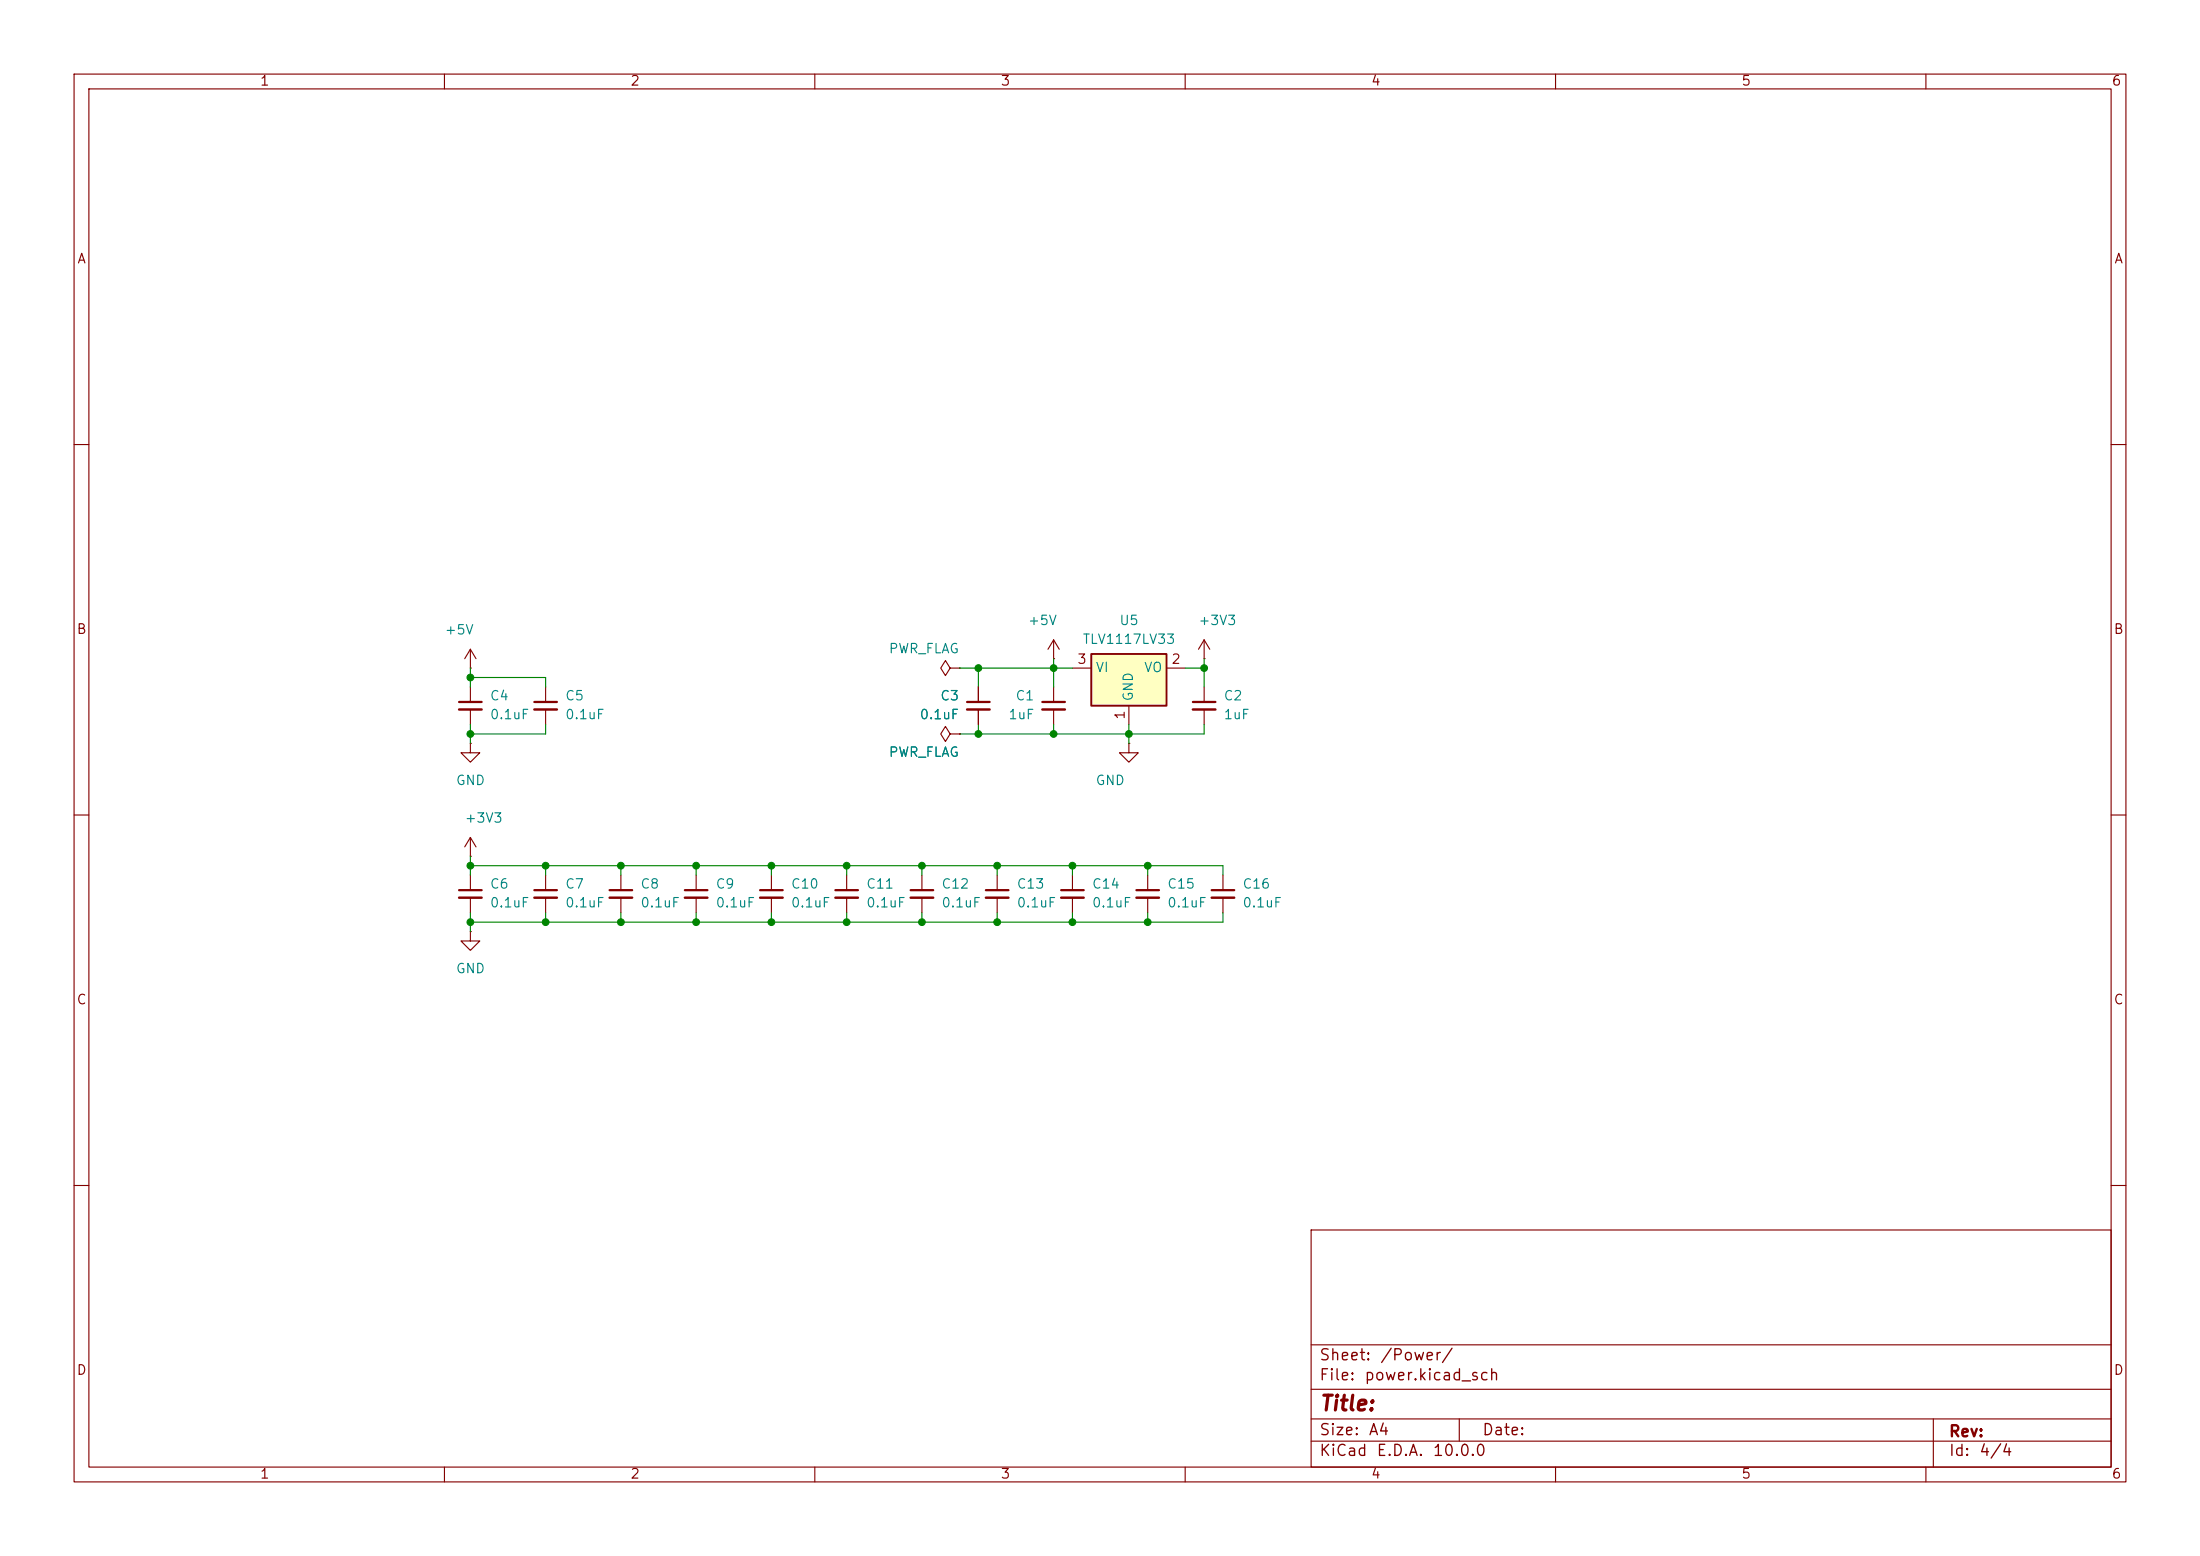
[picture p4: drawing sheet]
(kicad_sch
 (version 20260306)
 (generator "eeschema")
 (generator_version "10.0")
 (paper "A4")
 (lib_symbols
  (symbol "AmigaA500DRAM:TLV1117LV33" (exclude_from_sim no) (in_bom yes) (on_board yes)
   (in_pos_files yes)
   (duplicate_pin_numbers_are_jumpers no)
   (property "Reference" "U" (at -3.81 3.175 0) (show_name no) (do_not_autoplace no) (effects (font (size 1.27 1.27))))
   (property "Value" "TLV1117LV33" (at 0 3.175 0) (show_name no) (do_not_autoplace no) (effects (font (size 1.27 1.27)) (justify left)))
   (property "Footprint" "Package_TO_SOT_SMD:SOT-223-3_TabPin2" (at 0 5.08 0) (show_name no) (do_not_autoplace no) (hide yes) (effects (font (size 1.27 1.27))))
   (property "Datasheet" "https://www.ti.com/lit/ds/symlink/tlv1117lv.pdf" (at 2.54 -6.35 0) (show_name no) (do_not_autoplace no) (hide yes) (effects (font (size 1.27 1.27))))
   (property "Description" "1A Low Dropout regulator, positive, 3.3V fixed output, SOT-223" (at 0 0 0) (show_name no) (do_not_autoplace no) (hide yes) (effects (font (size 1.27 1.27))))
   (symbol "TLV1117LV33_0_1"
    (rectangle (start -5.08 -5.08) (end 5.08 1.905) (stroke (width 0.254) (type default)) (fill (type background))))
   (symbol "TLV1117LV33_1_1"
    (pin power_in line (at 0 -7.62 90) (length 2.54) (name "GND" (effects (font (size 1.27 1.27)))) (number "1" (effects (font (size 1.27 1.27)))))
    (pin power_out line (at 7.62 0 180) (length 2.54) (name "VO" (effects (font (size 1.27 1.27)))) (number "2" (effects (font (size 1.27 1.27)))))
    (pin power_in line (at -7.62 0 0) (length 2.54) (name "VI" (effects (font (size 1.27 1.27)))) (number "3" (effects (font (size 1.27 1.27))))))
   (embedded_fonts no))
  (symbol "Device:C_Small"
   (pin_numbers (hide yes))
   (pin_names
    (offset 0.254) (hide yes)) (exclude_from_sim no) (in_bom yes) (on_board yes)
   (in_pos_files yes)
   (duplicate_pin_numbers_are_jumpers no)
   (property "Reference" "C" (at 0.254 1.778 0) (show_name no) (do_not_autoplace no) (effects (font (size 1.27 1.27)) (justify left)))
   (property "Value" "C_Small" (at 0.254 -2.032 0) (show_name no) (do_not_autoplace no) (effects (font (size 1.27 1.27)) (justify left)))
   (property "Footprint" "" (at 0 0 0) (show_name no) (do_not_autoplace no) (hide yes) (effects (font (size 1.27 1.27))))
   (property "Datasheet" "" (at 0 0 0) (show_name no) (do_not_autoplace no) (hide yes) (effects (font (size 1.27 1.27))))
   (property "Description" "Unpolarized capacitor, small symbol" (at 0 0 0) (show_name no) (do_not_autoplace no) (hide yes) (effects (font (size 1.27 1.27))))
   (symbol "C_Small_0_1"
    (polyline (pts (xy -1.524 0.508) (xy 1.524 0.508)) (stroke (width 0.3048) (type default)) (fill (type none)))
    (polyline (pts (xy -1.524 -0.508) (xy 1.524 -0.508)) (stroke (width 0.3302) (type default)) (fill (type none))))
   (symbol "C_Small_1_1"
    (pin passive line (at 0 2.54 270) (length 2.032) (name "" (effects (font (size 1.27 1.27)))) (number "1" (effects (font (size 1.27 1.27)))))
    (pin passive line (at 0 -2.54 90) (length 2.032) (name "" (effects (font (size 1.27 1.27)))) (number "2" (effects (font (size 1.27 1.27))))))
   (embedded_fonts no))
  (symbol "power:+3V3"
   (power global)
   (pin_numbers (hide yes))
   (pin_names
    (offset 0) (hide yes)) (exclude_from_sim no) (in_bom yes) (on_board yes)
   (in_pos_files yes)
   (duplicate_pin_numbers_are_jumpers no)
   (property "Reference" "#PWR" (at 0 -3.81 0) (show_name no) (do_not_autoplace no) (hide yes) (effects (font (size 1.27 1.27))))
   (property "Value" "+3V3" (at 0 3.556 0) (show_name no) (do_not_autoplace no) (effects (font (size 1.27 1.27))))
   (property "Footprint" "" (at 0 0 0) (show_name no) (do_not_autoplace no) (hide yes) (effects (font (size 1.27 1.27))))
   (property "Datasheet" "" (at 0 0 0) (show_name no) (do_not_autoplace no) (hide yes) (effects (font (size 1.27 1.27))))
   (property "Description" "Power symbol creates a global label with name \"+3V3\"" (at 0 0 0) (show_name no) (do_not_autoplace no) (hide yes) (effects (font (size 1.27 1.27))))
   (symbol "+3V3_0_1"
    (polyline (pts (xy -0.762 1.27) (xy 0 2.54)) (stroke (width 0) (type default)) (fill (type none)))
    (polyline (pts (xy 0 2.54) (xy 0.762 1.27)) (stroke (width 0) (type default)) (fill (type none)))
    (polyline (pts (xy 0 0) (xy 0 2.54)) (stroke (width 0) (type default)) (fill (type none))))
   (symbol "+3V3_1_1"
    (pin power_in line (at 0 0 90) (length 0) (name "" (effects (font (size 1.27 1.27)))) (number "1" (effects (font (size 1.27 1.27))))))
   (embedded_fonts no))
  (symbol "power:+5V"
   (power global)
   (pin_numbers (hide yes))
   (pin_names
    (offset 0) (hide yes)) (exclude_from_sim no) (in_bom yes) (on_board yes)
   (in_pos_files yes)
   (duplicate_pin_numbers_are_jumpers no)
   (property "Reference" "#PWR" (at 0 -3.81 0) (show_name no) (do_not_autoplace no) (hide yes) (effects (font (size 1.27 1.27))))
   (property "Value" "+5V" (at 0 3.556 0) (show_name no) (do_not_autoplace no) (effects (font (size 1.27 1.27))))
   (property "Footprint" "" (at 0 0 0) (show_name no) (do_not_autoplace no) (hide yes) (effects (font (size 1.27 1.27))))
   (property "Datasheet" "" (at 0 0 0) (show_name no) (do_not_autoplace no) (hide yes) (effects (font (size 1.27 1.27))))
   (property "Description" "Power symbol creates a global label with name \"+5V\"" (at 0 0 0) (show_name no) (do_not_autoplace no) (hide yes) (effects (font (size 1.27 1.27))))
   (symbol "+5V_0_1"
    (polyline (pts (xy -0.762 1.27) (xy 0 2.54)) (stroke (width 0) (type default)) (fill (type none)))
    (polyline (pts (xy 0 2.54) (xy 0.762 1.27)) (stroke (width 0) (type default)) (fill (type none)))
    (polyline (pts (xy 0 0) (xy 0 2.54)) (stroke (width 0) (type default)) (fill (type none))))
   (symbol "+5V_1_1"
    (pin power_in line (at 0 0 90) (length 0) (name "" (effects (font (size 1.27 1.27)))) (number "1" (effects (font (size 1.27 1.27))))))
   (embedded_fonts no))
  (symbol "power:GND"
   (power global)
   (pin_numbers (hide yes))
   (pin_names
    (offset 0) (hide yes)) (exclude_from_sim no) (in_bom yes) (on_board yes)
   (in_pos_files yes)
   (duplicate_pin_numbers_are_jumpers no)
   (property "Reference" "#PWR" (at 0 -6.35 0) (show_name no) (do_not_autoplace no) (hide yes) (effects (font (size 1.27 1.27))))
   (property "Value" "GND" (at 0 -3.81 0) (show_name no) (do_not_autoplace no) (effects (font (size 1.27 1.27))))
   (property "Footprint" "" (at 0 0 0) (show_name no) (do_not_autoplace no) (hide yes) (effects (font (size 1.27 1.27))))
   (property "Datasheet" "" (at 0 0 0) (show_name no) (do_not_autoplace no) (hide yes) (effects (font (size 1.27 1.27))))
   (property "Description" "Power symbol creates a global label with name \"GND\" , ground" (at 0 0 0) (show_name no) (do_not_autoplace no) (hide yes) (effects (font (size 1.27 1.27))))
   (symbol "GND_0_1"
    (polyline (pts (xy 0 0) (xy 0 -1.27) (xy 1.27 -1.27) (xy 0 -2.54) (xy -1.27 -1.27) (xy 0 -1.27)) (stroke (width 0) (type default)) (fill (type none))))
   (symbol "GND_1_1"
    (pin power_in line (at 0 0 270) (length 0) (name "" (effects (font (size 1.27 1.27)))) (number "1" (effects (font (size 1.27 1.27))))))
   (embedded_fonts no))
  (symbol "power:PWR_FLAG"
   (power global)
   (pin_numbers (hide yes))
   (pin_names
    (offset 0) (hide yes)) (exclude_from_sim no) (in_bom yes) (on_board yes)
   (in_pos_files yes)
   (duplicate_pin_numbers_are_jumpers no)
   (property "Reference" "#FLG" (at 0 1.905 0) (show_name no) (do_not_autoplace no) (hide yes) (effects (font (size 1.27 1.27))))
   (property "Value" "PWR_FLAG" (at 0 3.81 0) (show_name no) (do_not_autoplace no) (effects (font (size 1.27 1.27))))
   (property "Footprint" "" (at 0 0 0) (show_name no) (do_not_autoplace no) (hide yes) (effects (font (size 1.27 1.27))))
   (property "Datasheet" "" (at 0 0 0) (show_name no) (do_not_autoplace no) (hide yes) (effects (font (size 1.27 1.27))))
   (property "Description" "Special symbol for telling ERC where power comes from" (at 0 0 0) (show_name no) (do_not_autoplace no) (hide yes) (effects (font (size 1.27 1.27))))
   (symbol "PWR_FLAG_0_0"
    (pin power_out line (at 0 0 90) (length 0) (name "" (effects (font (size 1.27 1.27)))) (number "1" (effects (font (size 1.27 1.27))))))
   (symbol "PWR_FLAG_0_1"
    (polyline (pts (xy 0 0) (xy 0 1.27) (xy -1.016 1.905) (xy 0 2.54) (xy 1.016 1.905) (xy 0 1.27)) (stroke (width 0) (type default)) (fill (type none))))
   (embedded_fonts no)))
 (junction
  (at 154.94 124.46)
  (diameter 0)
  (color 0 0 0 0))
 (junction
  (at 142.24 99.06)
  (diameter 0)
  (color 0 0 0 0))
 (junction
  (at 144.78 124.46)
  (diameter 0)
  (color 0 0 0 0))
 (junction
  (at 152.4 99.06)
  (diameter 0)
  (color 0 0 0 0))
 (junction
  (at 93.98 124.46)
  (diameter 0)
  (color 0 0 0 0))
 (junction
  (at 144.78 116.84)
  (diameter 0)
  (color 0 0 0 0))
 (junction
  (at 142.24 90.17)
  (diameter 0)
  (color 0 0 0 0))
 (junction
  (at 104.14 124.46)
  (diameter 0)
  (color 0 0 0 0))
 (junction
  (at 63.5 116.84)
  (diameter 0)
  (color 0 0 0 0))
 (junction
  (at 93.98 116.84)
  (diameter 0)
  (color 0 0 0 0))
 (junction
  (at 132.08 90.17)
  (diameter 0)
  (color 0 0 0 0))
 (junction
  (at 114.3 124.46)
  (diameter 0)
  (color 0 0 0 0))
 (junction
  (at 154.94 116.84)
  (diameter 0)
  (color 0 0 0 0))
 (junction
  (at 63.5 99.06)
  (diameter 0)
  (color 0 0 0 0))
 (junction
  (at 114.3 116.84)
  (diameter 0)
  (color 0 0 0 0))
 (junction
  (at 73.66 116.84)
  (diameter 0)
  (color 0 0 0 0))
 (junction
  (at 104.14 116.84)
  (diameter 0)
  (color 0 0 0 0))
 (junction
  (at 124.46 116.84)
  (diameter 0)
  (color 0 0 0 0))
 (junction
  (at 132.08 99.06)
  (diameter 0)
  (color 0 0 0 0))
 (junction
  (at 63.5 124.46)
  (diameter 0)
  (color 0 0 0 0))
 (junction
  (at 134.62 124.46)
  (diameter 0)
  (color 0 0 0 0))
 (junction
  (at 134.62 116.84)
  (diameter 0)
  (color 0 0 0 0))
 (junction
  (at 124.46 124.46)
  (diameter 0)
  (color 0 0 0 0))
 (junction
  (at 83.82 124.46)
  (diameter 0)
  (color 0 0 0 0))
 (junction
  (at 162.56 90.17)
  (diameter 0)
  (color 0 0 0 0))
 (junction
  (at 83.82 116.84)
  (diameter 0)
  (color 0 0 0 0))
 (junction
  (at 73.66 124.46)
  (diameter 0)
  (color 0 0 0 0))
 (junction
  (at 63.5 91.44)
  (diameter 0)
  (color 0 0 0 0))
 (wire
  (pts (xy 142.24 99.06) (xy 152.4 99.06))
  (stroke (width 0) (type default)))
 (wire
  (pts (xy 83.82 116.84) (xy 73.66 116.84))
  (stroke (width 0) (type default)))
 (wire
  (pts (xy 73.66 97.79) (xy 73.66 99.06))
  (stroke (width 0) (type default)))
 (wire
  (pts (xy 114.3 123.19) (xy 114.3 124.46))
  (stroke (width 0) (type default)))
 (wire
  (pts (xy 165.1 116.84) (xy 165.1 118.11))
  (stroke (width 0) (type default)))
 (wire
  (pts (xy 134.62 118.11) (xy 134.62 116.84))
  (stroke (width 0) (type default)))
 (wire
  (pts (xy 63.5 118.11) (xy 63.5 116.84))
  (stroke (width 0) (type default)))
 (wire
  (pts (xy 73.66 116.84) (xy 63.5 116.84))
  (stroke (width 0) (type default)))
 (wire
  (pts (xy 63.5 123.19) (xy 63.5 124.46))
  (stroke (width 0) (type default)))
 (wire
  (pts (xy 152.4 97.79) (xy 152.4 99.06))
  (stroke (width 0) (type default)))
 (wire
  (pts (xy 114.3 124.46) (xy 124.46 124.46))
  (stroke (width 0) (type default)))
 (wire
  (pts (xy 104.14 123.19) (xy 104.14 124.46))
  (stroke (width 0) (type default)))
 (wire
  (pts (xy 63.5 124.46) (xy 73.66 124.46))
  (stroke (width 0) (type default)))
 (wire
  (pts (xy 129.54 90.17) (xy 132.08 90.17))
  (stroke (width 0) (type default)))
 (wire
  (pts (xy 132.08 97.79) (xy 132.08 99.06))
  (stroke (width 0) (type default)))
 (wire
  (pts (xy 63.5 91.44) (xy 73.66 91.44))
  (stroke (width 0) (type default)))
 (wire
  (pts (xy 124.46 118.11) (xy 124.46 116.84))
  (stroke (width 0) (type default)))
 (wire
  (pts (xy 63.5 115.57) (xy 63.5 116.84))
  (stroke (width 0) (type default)))
 (wire
  (pts (xy 142.24 97.79) (xy 142.24 99.06))
  (stroke (width 0) (type default)))
 (wire
  (pts (xy 83.82 124.46) (xy 73.66 124.46))
  (stroke (width 0) (type default)))
 (wire
  (pts (xy 162.56 97.79) (xy 162.56 99.06))
  (stroke (width 0) (type default)))
 (wire
  (pts (xy 154.94 124.46) (xy 154.94 123.19))
  (stroke (width 0) (type default)))
 (wire
  (pts (xy 154.94 116.84) (xy 154.94 118.11))
  (stroke (width 0) (type default)))
 (wire
  (pts (xy 104.14 118.11) (xy 104.14 116.84))
  (stroke (width 0) (type default)))
 (wire
  (pts (xy 162.56 90.17) (xy 160.02 90.17))
  (stroke (width 0) (type default)))
 (wire
  (pts (xy 73.66 123.19) (xy 73.66 124.46))
  (stroke (width 0) (type default)))
 (wire
  (pts (xy 142.24 88.9) (xy 142.24 90.17))
  (stroke (width 0) (type default)))
 (wire
  (pts (xy 93.98 124.46) (xy 83.82 124.46))
  (stroke (width 0) (type default)))
 (wire
  (pts (xy 93.98 123.19) (xy 93.98 124.46))
  (stroke (width 0) (type default)))
 (wire
  (pts (xy 144.78 123.19) (xy 144.78 124.46))
  (stroke (width 0) (type default)))
 (wire
  (pts (xy 129.54 99.06) (xy 132.08 99.06))
  (stroke (width 0) (type default)))
 (wire
  (pts (xy 63.5 99.06) (xy 63.5 100.33))
  (stroke (width 0) (type default)))
 (wire
  (pts (xy 132.08 99.06) (xy 142.24 99.06))
  (stroke (width 0) (type default)))
 (wire
  (pts (xy 134.62 123.19) (xy 134.62 124.46))
  (stroke (width 0) (type default)))
 (wire
  (pts (xy 63.5 124.46) (xy 63.5 125.73))
  (stroke (width 0) (type default)))
 (wire
  (pts (xy 63.5 90.17) (xy 63.5 91.44))
  (stroke (width 0) (type default)))
 (wire
  (pts (xy 142.24 90.17) (xy 142.24 92.71))
  (stroke (width 0) (type default)))
 (wire
  (pts (xy 63.5 99.06) (xy 73.66 99.06))
  (stroke (width 0) (type default)))
 (wire
  (pts (xy 142.24 90.17) (xy 144.78 90.17))
  (stroke (width 0) (type default)))
 (wire
  (pts (xy 104.14 116.84) (xy 93.98 116.84))
  (stroke (width 0) (type default)))
 (wire
  (pts (xy 73.66 118.11) (xy 73.66 116.84))
  (stroke (width 0) (type default)))
 (wire
  (pts (xy 134.62 116.84) (xy 144.78 116.84))
  (stroke (width 0) (type default)))
 (wire
  (pts (xy 154.94 124.46) (xy 165.1 124.46))
  (stroke (width 0) (type default)))
 (wire
  (pts (xy 132.08 90.17) (xy 142.24 90.17))
  (stroke (width 0) (type default)))
 (wire
  (pts (xy 63.5 97.79) (xy 63.5 99.06))
  (stroke (width 0) (type default)))
 (wire
  (pts (xy 104.14 116.84) (xy 114.3 116.84))
  (stroke (width 0) (type default)))
 (wire
  (pts (xy 124.46 124.46) (xy 134.62 124.46))
  (stroke (width 0) (type default)))
 (wire
  (pts (xy 124.46 116.84) (xy 114.3 116.84))
  (stroke (width 0) (type default)))
 (wire
  (pts (xy 144.78 124.46) (xy 134.62 124.46))
  (stroke (width 0) (type default)))
 (wire
  (pts (xy 144.78 124.46) (xy 154.94 124.46))
  (stroke (width 0) (type default)))
 (wire
  (pts (xy 104.14 124.46) (xy 93.98 124.46))
  (stroke (width 0) (type default)))
 (wire
  (pts (xy 162.56 90.17) (xy 162.56 92.71))
  (stroke (width 0) (type default)))
 (wire
  (pts (xy 165.1 124.46) (xy 165.1 123.19))
  (stroke (width 0) (type default)))
 (wire
  (pts (xy 83.82 118.11) (xy 83.82 116.84))
  (stroke (width 0) (type default)))
 (wire
  (pts (xy 63.5 91.44) (xy 63.5 92.71))
  (stroke (width 0) (type default)))
 (wire
  (pts (xy 93.98 118.11) (xy 93.98 116.84))
  (stroke (width 0) (type default)))
 (wire
  (pts (xy 144.78 116.84) (xy 154.94 116.84))
  (stroke (width 0) (type default)))
 (wire
  (pts (xy 144.78 118.11) (xy 144.78 116.84))
  (stroke (width 0) (type default)))
 (wire
  (pts (xy 114.3 116.84) (xy 114.3 118.11))
  (stroke (width 0) (type default)))
 (wire
  (pts (xy 73.66 92.71) (xy 73.66 91.44))
  (stroke (width 0) (type default)))
 (wire
  (pts (xy 162.56 99.06) (xy 152.4 99.06))
  (stroke (width 0) (type default)))
 (wire
  (pts (xy 124.46 116.84) (xy 134.62 116.84))
  (stroke (width 0) (type default)))
 (wire
  (pts (xy 83.82 123.19) (xy 83.82 124.46))
  (stroke (width 0) (type default)))
 (wire
  (pts (xy 154.94 116.84) (xy 165.1 116.84))
  (stroke (width 0) (type default)))
 (wire
  (pts (xy 124.46 123.19) (xy 124.46 124.46))
  (stroke (width 0) (type default)))
 (wire
  (pts (xy 114.3 124.46) (xy 104.14 124.46))
  (stroke (width 0) (type default)))
 (wire
  (pts (xy 132.08 90.17) (xy 132.08 92.71))
  (stroke (width 0) (type default)))
 (wire
  (pts (xy 93.98 116.84) (xy 83.82 116.84))
  (stroke (width 0) (type default)))
 (wire
  (pts (xy 152.4 99.06) (xy 152.4 100.33))
  (stroke (width 0) (type default)))
 (wire
  (pts (xy 162.56 88.9) (xy 162.56 90.17))
  (stroke (width 0) (type default)))
 (symbol
  (lib_id "power:GND")
  (at 152.4 100.33 0)
  (unit 1)
  (body_style 1)
  (exclude_from_sim no)
  (in_bom yes)
  (on_board yes)
  (in_pos_files yes)
  (dnp no)
  (property "Reference" "#PWR026" (at 152.4 106.68 0) (hide yes) (show_name no) (do_not_autoplace no) (effects (font (size 1.27 1.27))))
  (property "Value" "GND" (at 149.86 105.41 0) (show_name no) (do_not_autoplace no) (effects (font (size 1.27 1.27))))
  (property "Footprint" "" (at 152.4 100.33 0) (hide yes) (show_name no) (do_not_autoplace no) (effects (font (size 1.27 1.27))))
  (property "Datasheet" "" (at 152.4 100.33 0) (hide yes) (show_name no) (do_not_autoplace no) (effects (font (size 1.27 1.27))))
  (property "Description" "Power symbol creates a global label with name \"GND\" , ground" (at 152.4 100.33 0) (hide yes) (show_name no) (do_not_autoplace no) (effects (font (size 1.27 1.27))))
  (pin "1"))
 (symbol
  (lib_id "Device:C_Small")
  (at 104.14 120.65 0)
  (unit 1)
  (body_style 1)
  (exclude_from_sim no)
  (in_bom yes)
  (on_board yes)
  (in_pos_files yes)
  (dnp no)
  (fields_autoplaced yes)
  (property "Reference" "C10" (at 106.68 119.3862 0) (show_name no) (do_not_autoplace no) (effects (font (size 1.27 1.27)) (justify left)))
  (property "Value" "0.1uF" (at 106.68 121.9262 0) (show_name no) (do_not_autoplace no) (effects (font (size 1.27 1.27)) (justify left)))
  (property "Footprint" "Capacitor_SMD:C_0805_2012Metric" (at 104.14 120.65 0) (hide yes) (show_name no) (do_not_autoplace no) (effects (font (size 1.27 1.27))))
  (property "Datasheet" "" (at 104.14 120.65 0) (hide yes) (show_name no) (do_not_autoplace no) (effects (font (size 1.27 1.27))))
  (property "Description" "Unpolarized capacitor, small symbol" (at 104.14 120.65 0) (hide yes) (show_name no) (do_not_autoplace no) (effects (font (size 1.27 1.27))))
  (pin "1")
  (pin "2"))
 (symbol
  (lib_id "Device:C_Small")
  (at 124.46 120.65 0)
  (unit 1)
  (body_style 1)
  (exclude_from_sim no)
  (in_bom yes)
  (on_board yes)
  (in_pos_files yes)
  (dnp no)
  (fields_autoplaced yes)
  (property "Reference" "C12" (at 127 119.3862 0) (show_name no) (do_not_autoplace no) (effects (font (size 1.27 1.27)) (justify left)))
  (property "Value" "0.1uF" (at 127 121.9262 0) (show_name no) (do_not_autoplace no) (effects (font (size 1.27 1.27)) (justify left)))
  (property "Footprint" "Capacitor_SMD:C_0805_2012Metric" (at 124.46 120.65 0) (hide yes) (show_name no) (do_not_autoplace no) (effects (font (size 1.27 1.27))))
  (property "Datasheet" "" (at 124.46 120.65 0) (hide yes) (show_name no) (do_not_autoplace no) (effects (font (size 1.27 1.27))))
  (property "Description" "Unpolarized capacitor, small symbol" (at 124.46 120.65 0) (hide yes) (show_name no) (do_not_autoplace no) (effects (font (size 1.27 1.27))))
  (pin "1")
  (pin "2"))
 (symbol
  (lib_id "Device:C_Small")
  (at 63.5 120.65 0)
  (unit 1)
  (body_style 1)
  (exclude_from_sim no)
  (in_bom yes)
  (on_board yes)
  (in_pos_files yes)
  (dnp no)
  (fields_autoplaced yes)
  (property "Reference" "C6" (at 66.04 119.3862 0) (show_name no) (do_not_autoplace no) (effects (font (size 1.27 1.27)) (justify left)))
  (property "Value" "0.1uF" (at 66.04 121.9262 0) (show_name no) (do_not_autoplace no) (effects (font (size 1.27 1.27)) (justify left)))
  (property "Footprint" "Capacitor_SMD:C_0805_2012Metric" (at 63.5 120.65 0) (hide yes) (show_name no) (do_not_autoplace no) (effects (font (size 1.27 1.27))))
  (property "Datasheet" "" (at 63.5 120.65 0) (hide yes) (show_name no) (do_not_autoplace no) (effects (font (size 1.27 1.27))))
  (property "Description" "Unpolarized capacitor, small symbol" (at 63.5 120.65 0) (hide yes) (show_name no) (do_not_autoplace no) (effects (font (size 1.27 1.27))))
  (pin "1")
  (pin "2"))
 (symbol
  (lib_id "Device:C_Small")
  (at 63.5 95.25 0)
  (unit 1)
  (body_style 1)
  (exclude_from_sim no)
  (in_bom yes)
  (on_board yes)
  (in_pos_files yes)
  (dnp no)
  (property "Reference" "C4" (at 66.04 93.9862 0) (show_name no) (do_not_autoplace no) (effects (font (size 1.27 1.27)) (justify left)))
  (property "Value" "0.1uF" (at 66.04 96.5262 0) (show_name no) (do_not_autoplace no) (effects (font (size 1.27 1.27)) (justify left)))
  (property "Footprint" "Capacitor_SMD:C_0805_2012Metric" (at 63.5 95.25 0) (hide yes) (show_name no) (do_not_autoplace no) (effects (font (size 1.27 1.27))))
  (property "Datasheet" "" (at 63.5 95.25 0) (hide yes) (show_name no) (do_not_autoplace no) (effects (font (size 1.27 1.27))))
  (property "Description" "Unpolarized capacitor, small symbol" (at 63.5 95.25 0) (hide yes) (show_name no) (do_not_autoplace no) (effects (font (size 1.27 1.27))))
  (pin "1")
  (pin "2"))
 (symbol
  (lib_id "Device:C_Small")
  (at 154.94 120.65 0)
  (unit 1)
  (body_style 1)
  (exclude_from_sim no)
  (in_bom yes)
  (on_board yes)
  (in_pos_files yes)
  (dnp no)
  (fields_autoplaced yes)
  (property "Reference" "C15" (at 157.48 119.3862 0) (show_name no) (do_not_autoplace no) (effects (font (size 1.27 1.27)) (justify left)))
  (property "Value" "0.1uF" (at 157.48 121.9262 0) (show_name no) (do_not_autoplace no) (effects (font (size 1.27 1.27)) (justify left)))
  (property "Footprint" "Capacitor_SMD:C_0805_2012Metric" (at 154.94 120.65 0) (hide yes) (show_name no) (do_not_autoplace no) (effects (font (size 1.27 1.27))))
  (property "Datasheet" "" (at 154.94 120.65 0) (hide yes) (show_name no) (do_not_autoplace no) (effects (font (size 1.27 1.27))))
  (property "Description" "Unpolarized capacitor, small symbol" (at 154.94 120.65 0) (hide yes) (show_name no) (do_not_autoplace no) (effects (font (size 1.27 1.27))))
  (pin "1")
  (pin "2"))
 (symbol
  (lib_id "Device:C_Small")
  (at 134.62 120.65 0)
  (unit 1)
  (body_style 1)
  (exclude_from_sim no)
  (in_bom yes)
  (on_board yes)
  (in_pos_files yes)
  (dnp no)
  (fields_autoplaced yes)
  (property "Reference" "C13" (at 137.16 119.3862 0) (show_name no) (do_not_autoplace no) (effects (font (size 1.27 1.27)) (justify left)))
  (property "Value" "0.1uF" (at 137.16 121.9262 0) (show_name no) (do_not_autoplace no) (effects (font (size 1.27 1.27)) (justify left)))
  (property "Footprint" "Capacitor_SMD:C_0805_2012Metric" (at 134.62 120.65 0) (hide yes) (show_name no) (do_not_autoplace no) (effects (font (size 1.27 1.27))))
  (property "Datasheet" "" (at 134.62 120.65 0) (hide yes) (show_name no) (do_not_autoplace no) (effects (font (size 1.27 1.27))))
  (property "Description" "Unpolarized capacitor, small symbol" (at 134.62 120.65 0) (hide yes) (show_name no) (do_not_autoplace no) (effects (font (size 1.27 1.27))))
  (pin "1")
  (pin "2"))
 (symbol
  (lib_id "Device:C_Small")
  (at 114.3 120.65 0)
  (unit 1)
  (body_style 1)
  (exclude_from_sim no)
  (in_bom yes)
  (on_board yes)
  (in_pos_files yes)
  (dnp no)
  (fields_autoplaced yes)
  (property "Reference" "C11" (at 116.84 119.3862 0) (show_name no) (do_not_autoplace no) (effects (font (size 1.27 1.27)) (justify left)))
  (property "Value" "0.1uF" (at 116.84 121.9262 0) (show_name no) (do_not_autoplace no) (effects (font (size 1.27 1.27)) (justify left)))
  (property "Footprint" "Capacitor_SMD:C_0805_2012Metric" (at 114.3 120.65 0) (hide yes) (show_name no) (do_not_autoplace no) (effects (font (size 1.27 1.27))))
  (property "Datasheet" "" (at 114.3 120.65 0) (hide yes) (show_name no) (do_not_autoplace no) (effects (font (size 1.27 1.27))))
  (property "Description" "Unpolarized capacitor, small symbol" (at 114.3 120.65 0) (hide yes) (show_name no) (do_not_autoplace no) (effects (font (size 1.27 1.27))))
  (pin "1")
  (pin "2"))
 (symbol
  (lib_id "Device:C_Small")
  (at 162.56 95.25 0)
  (unit 1)
  (body_style 1)
  (exclude_from_sim no)
  (in_bom yes)
  (on_board yes)
  (in_pos_files yes)
  (dnp no)
  (fields_autoplaced yes)
  (property "Reference" "C2" (at 165.1 93.9862 0) (show_name no) (do_not_autoplace no) (effects (font (size 1.27 1.27)) (justify left)))
  (property "Value" "1uF" (at 165.1 96.5262 0) (show_name no) (do_not_autoplace no) (effects (font (size 1.27 1.27)) (justify left)))
  (property "Footprint" "Capacitor_SMD:C_0805_2012Metric" (at 162.56 95.25 0) (hide yes) (show_name no) (do_not_autoplace no) (effects (font (size 1.27 1.27))))
  (property "Datasheet" "" (at 162.56 95.25 0) (hide yes) (show_name no) (do_not_autoplace no) (effects (font (size 1.27 1.27))))
  (property "Description" "Unpolarized capacitor, small symbol" (at 162.56 95.25 0) (hide yes) (show_name no) (do_not_autoplace no) (effects (font (size 1.27 1.27))))
  (pin "1")
  (pin "2"))
 (symbol
  (lib_id "power:+3V3")
  (at 63.5 115.57 0)
  (unit 1)
  (body_style 1)
  (exclude_from_sim no)
  (in_bom yes)
  (on_board yes)
  (in_pos_files yes)
  (dnp no)
  (property "Reference" "#PWR039" (at 63.5 119.38 0) (hide yes) (show_name no) (do_not_autoplace no) (effects (font (size 1.27 1.27))))
  (property "Value" "+3V3" (at 65.278 110.49 0) (show_name no) (do_not_autoplace no) (effects (font (size 1.27 1.27))))
  (property "Footprint" "" (at 63.5 115.57 0) (hide yes) (show_name no) (do_not_autoplace no) (effects (font (size 1.27 1.27))))
  (property "Datasheet" "" (at 63.5 115.57 0) (hide yes) (show_name no) (do_not_autoplace no) (effects (font (size 1.27 1.27))))
  (property "Description" "Power symbol creates a global label with name \"+3V3\"" (at 63.5 115.57 0) (hide yes) (show_name no) (do_not_autoplace no) (effects (font (size 1.27 1.27))))
  (pin "1"))
 (symbol
  (lib_id "power:PWR_FLAG")
  (at 129.54 99.06 90)
  (unit 1)
  (body_style 1)
  (exclude_from_sim no)
  (in_bom yes)
  (on_board yes)
  (in_pos_files yes)
  (dnp no)
  (property "Reference" "#FLG03" (at 127.635 99.06 0) (hide yes) (show_name no) (do_not_autoplace no) (effects (font (size 1.27 1.27))))
  (property "Value" "PWR_FLAG" (at 129.54 101.6 90) (show_name no) (do_not_autoplace no) (effects (font (size 1.27 1.27)) (justify left)))
  (property "Footprint" "" (at 129.54 99.06 0) (hide yes) (show_name no) (do_not_autoplace no) (effects (font (size 1.27 1.27))))
  (property "Datasheet" "" (at 129.54 99.06 0) (hide yes) (show_name no) (do_not_autoplace no) (effects (font (size 1.27 1.27))))
  (property "Description" "Special symbol for telling ERC where power comes from" (at 129.54 99.06 0) (hide yes) (show_name no) (do_not_autoplace no) (effects (font (size 1.27 1.27))))
  (pin "1"))
 (symbol
  (lib_id "Device:C_Small")
  (at 142.24 95.25 0)
  (mirror y)
  (unit 1)
  (body_style 1)
  (exclude_from_sim no)
  (in_bom yes)
  (on_board yes)
  (in_pos_files yes)
  (dnp no)
  (property "Reference" "C1" (at 139.7 93.9862 0) (show_name no) (do_not_autoplace no) (effects (font (size 1.27 1.27)) (justify left)))
  (property "Value" "1uF" (at 139.7 96.5262 0) (show_name no) (do_not_autoplace no) (effects (font (size 1.27 1.27)) (justify left)))
  (property "Footprint" "Capacitor_SMD:C_0805_2012Metric" (at 142.24 95.25 0) (hide yes) (show_name no) (do_not_autoplace no) (effects (font (size 1.27 1.27))))
  (property "Datasheet" "" (at 142.24 95.25 0) (hide yes) (show_name no) (do_not_autoplace no) (effects (font (size 1.27 1.27))))
  (property "Description" "Unpolarized capacitor, small symbol" (at 142.24 95.25 0) (hide yes) (show_name no) (do_not_autoplace no) (effects (font (size 1.27 1.27))))
  (pin "1")
  (pin "2"))
 (symbol
  (lib_id "Device:C_Small")
  (at 165.1 120.65 0)
  (unit 1)
  (body_style 1)
  (exclude_from_sim no)
  (in_bom yes)
  (on_board yes)
  (in_pos_files yes)
  (dnp no)
  (fields_autoplaced yes)
  (property "Reference" "C16" (at 167.64 119.3862 0) (show_name no) (do_not_autoplace no) (effects (font (size 1.27 1.27)) (justify left)))
  (property "Value" "0.1uF" (at 167.64 121.9262 0) (show_name no) (do_not_autoplace no) (effects (font (size 1.27 1.27)) (justify left)))
  (property "Footprint" "Capacitor_SMD:C_0805_2012Metric" (at 165.1 120.65 0) (hide yes) (show_name no) (do_not_autoplace no) (effects (font (size 1.27 1.27))))
  (property "Datasheet" "" (at 165.1 120.65 0) (hide yes) (show_name no) (do_not_autoplace no) (effects (font (size 1.27 1.27))))
  (property "Description" "Unpolarized capacitor, small symbol" (at 165.1 120.65 0) (hide yes) (show_name no) (do_not_autoplace no) (effects (font (size 1.27 1.27))))
  (pin "1")
  (pin "2"))
 (symbol
  (lib_id "power:+5V")
  (at 63.5 90.17 0)
  (unit 1)
  (body_style 1)
  (exclude_from_sim no)
  (in_bom yes)
  (on_board yes)
  (in_pos_files yes)
  (dnp no)
  (property "Reference" "#PWR041" (at 63.5 93.98 0) (hide yes) (show_name no) (do_not_autoplace no) (effects (font (size 1.27 1.27))))
  (property "Value" "+5V" (at 61.976 85.09 0) (show_name no) (do_not_autoplace no) (effects (font (size 1.27 1.27))))
  (property "Footprint" "" (at 63.5 90.17 0) (hide yes) (show_name no) (do_not_autoplace no) (effects (font (size 1.27 1.27))))
  (property "Datasheet" "" (at 63.5 90.17 0) (hide yes) (show_name no) (do_not_autoplace no) (effects (font (size 1.27 1.27))))
  (property "Description" "Power symbol creates a global label with name \"+5V\"" (at 63.5 90.17 0) (hide yes) (show_name no) (do_not_autoplace no) (effects (font (size 1.27 1.27))))
  (pin "1"))
 (symbol
  (lib_id "AmigaA500DRAM:TLV1117LV33")
  (at 152.4 90.17 0)
  (unit 1)
  (body_style 1)
  (exclude_from_sim no)
  (in_bom yes)
  (on_board yes)
  (in_pos_files yes)
  (dnp no)
  (fields_autoplaced yes)
  (property "Reference" "U5" (at 152.4 83.82 0) (show_name no) (do_not_autoplace no) (effects (font (size 1.27 1.27))))
  (property "Value" "TLV1117LV33" (at 152.4 86.36 0) (show_name no) (do_not_autoplace no) (effects (font (size 1.27 1.27))))
  (property "Footprint" "Package_TO_SOT_SMD:SOT-223-3_TabPin2" (at 152.4 85.09 0) (hide yes) (show_name no) (do_not_autoplace no) (effects (font (size 1.27 1.27))))
  (property "Datasheet" "https://www.ti.com/lit/ds/symlink/tlv1117lv.pdf" (at 154.94 96.52 0) (hide yes) (show_name no) (do_not_autoplace no) (effects (font (size 1.27 1.27))))
  (property "Description" "1A Low Dropout regulator, positive, 3.3V fixed output, SOT-223" (at 152.4 90.17 0) (hide yes) (show_name no) (do_not_autoplace no) (effects (font (size 1.27 1.27))))
  (pin "3")
  (pin "1")
  (pin "2"))
 (symbol
  (lib_id "Device:C_Small")
  (at 83.82 120.65 0)
  (unit 1)
  (body_style 1)
  (exclude_from_sim no)
  (in_bom yes)
  (on_board yes)
  (in_pos_files yes)
  (dnp no)
  (fields_autoplaced yes)
  (property "Reference" "C8" (at 86.36 119.3862 0) (show_name no) (do_not_autoplace no) (effects (font (size 1.27 1.27)) (justify left)))
  (property "Value" "0.1uF" (at 86.36 121.9262 0) (show_name no) (do_not_autoplace no) (effects (font (size 1.27 1.27)) (justify left)))
  (property "Footprint" "Capacitor_SMD:C_0805_2012Metric" (at 83.82 120.65 0) (hide yes) (show_name no) (do_not_autoplace no) (effects (font (size 1.27 1.27))))
  (property "Datasheet" "" (at 83.82 120.65 0) (hide yes) (show_name no) (do_not_autoplace no) (effects (font (size 1.27 1.27))))
  (property "Description" "Unpolarized capacitor, small symbol" (at 83.82 120.65 0) (hide yes) (show_name no) (do_not_autoplace no) (effects (font (size 1.27 1.27))))
  (pin "1")
  (pin "2"))
 (symbol
  (lib_id "power:+5V")
  (at 142.24 88.9 0)
  (unit 1)
  (body_style 1)
  (exclude_from_sim no)
  (in_bom yes)
  (on_board yes)
  (in_pos_files yes)
  (dnp no)
  (property "Reference" "#PWR024" (at 142.24 92.71 0) (hide yes) (show_name no) (do_not_autoplace no) (effects (font (size 1.27 1.27))))
  (property "Value" "+5V" (at 140.716 83.82 0) (show_name no) (do_not_autoplace no) (effects (font (size 1.27 1.27))))
  (property "Footprint" "" (at 142.24 88.9 0) (hide yes) (show_name no) (do_not_autoplace no) (effects (font (size 1.27 1.27))))
  (property "Datasheet" "" (at 142.24 88.9 0) (hide yes) (show_name no) (do_not_autoplace no) (effects (font (size 1.27 1.27))))
  (property "Description" "Power symbol creates a global label with name \"+5V\"" (at 142.24 88.9 0) (hide yes) (show_name no) (do_not_autoplace no) (effects (font (size 1.27 1.27))))
  (pin "1"))
 (symbol
  (lib_id "power:+3V3")
  (at 162.56 88.9 0)
  (unit 1)
  (body_style 1)
  (exclude_from_sim no)
  (in_bom yes)
  (on_board yes)
  (in_pos_files yes)
  (dnp no)
  (property "Reference" "#PWR025" (at 162.56 92.71 0) (hide yes) (show_name no) (do_not_autoplace no) (effects (font (size 1.27 1.27))))
  (property "Value" "+3V3" (at 164.338 83.82 0) (show_name no) (do_not_autoplace no) (effects (font (size 1.27 1.27))))
  (property "Footprint" "" (at 162.56 88.9 0) (hide yes) (show_name no) (do_not_autoplace no) (effects (font (size 1.27 1.27))))
  (property "Datasheet" "" (at 162.56 88.9 0) (hide yes) (show_name no) (do_not_autoplace no) (effects (font (size 1.27 1.27))))
  (property "Description" "Power symbol creates a global label with name \"+3V3\"" (at 162.56 88.9 0) (hide yes) (show_name no) (do_not_autoplace no) (effects (font (size 1.27 1.27))))
  (pin "1"))
 (symbol
  (lib_id "power:PWR_FLAG")
  (at 129.54 90.17 90)
  (unit 1)
  (body_style 1)
  (exclude_from_sim no)
  (in_bom yes)
  (on_board yes)
  (in_pos_files yes)
  (dnp no)
  (property "Reference" "#FLG01" (at 127.635 90.17 0) (hide yes) (show_name no) (do_not_autoplace no) (effects (font (size 1.27 1.27))))
  (property "Value" "PWR_FLAG" (at 129.54 87.63 90) (show_name no) (do_not_autoplace no) (effects (font (size 1.27 1.27)) (justify left)))
  (property "Footprint" "" (at 129.54 90.17 0) (hide yes) (show_name no) (do_not_autoplace no) (effects (font (size 1.27 1.27))))
  (property "Datasheet" "" (at 129.54 90.17 0) (hide yes) (show_name no) (do_not_autoplace no) (effects (font (size 1.27 1.27))))
  (property "Description" "Special symbol for telling ERC where power comes from" (at 129.54 90.17 0) (hide yes) (show_name no) (do_not_autoplace no) (effects (font (size 1.27 1.27))))
  (pin "1"))
 (symbol
  (lib_id "Device:C_Small")
  (at 132.08 95.25 0)
  (mirror y)
  (unit 1)
  (body_style 1)
  (exclude_from_sim no)
  (in_bom yes)
  (on_board yes)
  (in_pos_files yes)
  (dnp no)
  (property "Reference" "C3" (at 129.54 93.9862 0) (show_name no) (do_not_autoplace no) (effects (font (size 1.27 1.27)) (justify left)))
  (property "Value" "0.1uF" (at 129.54 96.5262 0) (show_name no) (do_not_autoplace no) (effects (font (size 1.27 1.27)) (justify left)))
  (property "Footprint" "Capacitor_SMD:C_0805_2012Metric" (at 132.08 95.25 0) (hide yes) (show_name no) (do_not_autoplace no) (effects (font (size 1.27 1.27))))
  (property "Datasheet" "" (at 132.08 95.25 0) (hide yes) (show_name no) (do_not_autoplace no) (effects (font (size 1.27 1.27))))
  (property "Description" "Unpolarized capacitor, small symbol" (at 132.08 95.25 0) (hide yes) (show_name no) (do_not_autoplace no) (effects (font (size 1.27 1.27))))
  (pin "1")
  (pin "2"))
 (symbol
  (lib_id "Device:C_Small")
  (at 144.78 120.65 0)
  (unit 1)
  (body_style 1)
  (exclude_from_sim no)
  (in_bom yes)
  (on_board yes)
  (in_pos_files yes)
  (dnp no)
  (fields_autoplaced yes)
  (property "Reference" "C14" (at 147.32 119.3862 0) (show_name no) (do_not_autoplace no) (effects (font (size 1.27 1.27)) (justify left)))
  (property "Value" "0.1uF" (at 147.32 121.9262 0) (show_name no) (do_not_autoplace no) (effects (font (size 1.27 1.27)) (justify left)))
  (property "Footprint" "Capacitor_SMD:C_0805_2012Metric" (at 144.78 120.65 0) (hide yes) (show_name no) (do_not_autoplace no) (effects (font (size 1.27 1.27))))
  (property "Datasheet" "" (at 144.78 120.65 0) (hide yes) (show_name no) (do_not_autoplace no) (effects (font (size 1.27 1.27))))
  (property "Description" "Unpolarized capacitor, small symbol" (at 144.78 120.65 0) (hide yes) (show_name no) (do_not_autoplace no) (effects (font (size 1.27 1.27))))
  (pin "1")
  (pin "2"))
 (symbol
  (lib_id "power:GND")
  (at 63.5 100.33 0)
  (unit 1)
  (body_style 1)
  (exclude_from_sim no)
  (in_bom yes)
  (on_board yes)
  (in_pos_files yes)
  (dnp no)
  (fields_autoplaced yes)
  (property "Reference" "#PWR042" (at 63.5 106.68 0) (hide yes) (show_name no) (do_not_autoplace no) (effects (font (size 1.27 1.27))))
  (property "Value" "GND" (at 63.5 105.41 0) (show_name no) (do_not_autoplace no) (effects (font (size 1.27 1.27))))
  (property "Footprint" "" (at 63.5 100.33 0) (hide yes) (show_name no) (do_not_autoplace no) (effects (font (size 1.27 1.27))))
  (property "Datasheet" "" (at 63.5 100.33 0) (hide yes) (show_name no) (do_not_autoplace no) (effects (font (size 1.27 1.27))))
  (property "Description" "Power symbol creates a global label with name \"GND\" , ground" (at 63.5 100.33 0) (hide yes) (show_name no) (do_not_autoplace no) (effects (font (size 1.27 1.27))))
  (pin "1"))
 (symbol
  (lib_id "Device:C_Small")
  (at 73.66 95.25 0)
  (unit 1)
  (body_style 1)
  (exclude_from_sim no)
  (in_bom yes)
  (on_board yes)
  (in_pos_files yes)
  (dnp no)
  (property "Reference" "C5" (at 76.2 93.9862 0) (show_name no) (do_not_autoplace no) (effects (font (size 1.27 1.27)) (justify left)))
  (property "Value" "0.1uF" (at 76.2 96.5262 0) (show_name no) (do_not_autoplace no) (effects (font (size 1.27 1.27)) (justify left)))
  (property "Footprint" "Capacitor_SMD:C_0805_2012Metric" (at 73.66 95.25 0) (hide yes) (show_name no) (do_not_autoplace no) (effects (font (size 1.27 1.27))))
  (property "Datasheet" "" (at 73.66 95.25 0) (hide yes) (show_name no) (do_not_autoplace no) (effects (font (size 1.27 1.27))))
  (property "Description" "Unpolarized capacitor, small symbol" (at 73.66 95.25 0) (hide yes) (show_name no) (do_not_autoplace no) (effects (font (size 1.27 1.27))))
  (pin "1")
  (pin "2"))
 (symbol
  (lib_id "Device:C_Small")
  (at 73.66 120.65 0)
  (unit 1)
  (body_style 1)
  (exclude_from_sim no)
  (in_bom yes)
  (on_board yes)
  (in_pos_files yes)
  (dnp no)
  (fields_autoplaced yes)
  (property "Reference" "C7" (at 76.2 119.3862 0) (show_name no) (do_not_autoplace no) (effects (font (size 1.27 1.27)) (justify left)))
  (property "Value" "0.1uF" (at 76.2 121.9262 0) (show_name no) (do_not_autoplace no) (effects (font (size 1.27 1.27)) (justify left)))
  (property "Footprint" "Capacitor_SMD:C_0805_2012Metric" (at 73.66 120.65 0) (hide yes) (show_name no) (do_not_autoplace no) (effects (font (size 1.27 1.27))))
  (property "Datasheet" "" (at 73.66 120.65 0) (hide yes) (show_name no) (do_not_autoplace no) (effects (font (size 1.27 1.27))))
  (property "Description" "Unpolarized capacitor, small symbol" (at 73.66 120.65 0) (hide yes) (show_name no) (do_not_autoplace no) (effects (font (size 1.27 1.27))))
  (pin "1")
  (pin "2"))
 (symbol
  (lib_id "power:GND")
  (at 63.5 125.73 0)
  (unit 1)
  (body_style 1)
  (exclude_from_sim no)
  (in_bom yes)
  (on_board yes)
  (in_pos_files yes)
  (dnp no)
  (fields_autoplaced yes)
  (property "Reference" "#PWR040" (at 63.5 132.08 0) (hide yes) (show_name no) (do_not_autoplace no) (effects (font (size 1.27 1.27))))
  (property "Value" "GND" (at 63.5 130.81 0) (show_name no) (do_not_autoplace no) (effects (font (size 1.27 1.27))))
  (property "Footprint" "" (at 63.5 125.73 0) (hide yes) (show_name no) (do_not_autoplace no) (effects (font (size 1.27 1.27))))
  (property "Datasheet" "" (at 63.5 125.73 0) (hide yes) (show_name no) (do_not_autoplace no) (effects (font (size 1.27 1.27))))
  (property "Description" "Power symbol creates a global label with name \"GND\" , ground" (at 63.5 125.73 0) (hide yes) (show_name no) (do_not_autoplace no) (effects (font (size 1.27 1.27))))
  (pin "1"))
 (symbol
  (lib_id "Device:C_Small")
  (at 93.98 120.65 0)
  (unit 1)
  (body_style 1)
  (exclude_from_sim no)
  (in_bom yes)
  (on_board yes)
  (in_pos_files yes)
  (dnp no)
  (fields_autoplaced yes)
  (property "Reference" "C9" (at 96.52 119.3862 0) (show_name no) (do_not_autoplace no) (effects (font (size 1.27 1.27)) (justify left)))
  (property "Value" "0.1uF" (at 96.52 121.9262 0) (show_name no) (do_not_autoplace no) (effects (font (size 1.27 1.27)) (justify left)))
  (property "Footprint" "Capacitor_SMD:C_0805_2012Metric" (at 93.98 120.65 0) (hide yes) (show_name no) (do_not_autoplace no) (effects (font (size 1.27 1.27))))
  (property "Datasheet" "" (at 93.98 120.65 0) (hide yes) (show_name no) (do_not_autoplace no) (effects (font (size 1.27 1.27))))
  (property "Description" "Unpolarized capacitor, small symbol" (at 93.98 120.65 0) (hide yes) (show_name no) (do_not_autoplace no) (effects (font (size 1.27 1.27))))
  (pin "1")
  (pin "2")))
